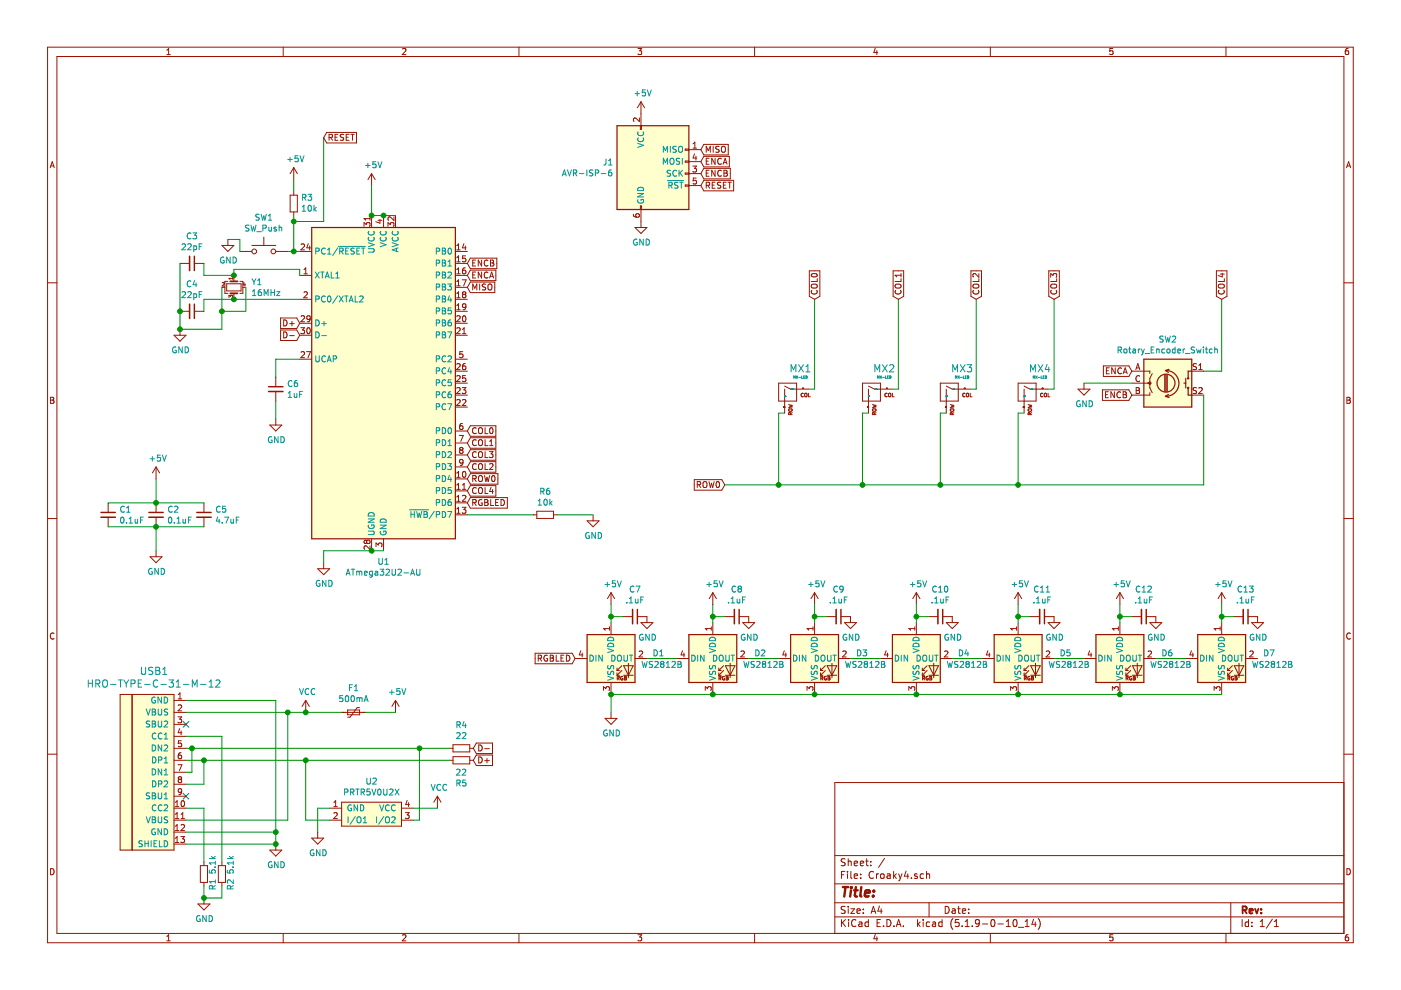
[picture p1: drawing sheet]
EESchema Schematic File Version 4
EELAYER 30 0
EELAYER END
$Descr A4 11693 8268
encoding utf-8
Sheet 1 1
Title ""
Date ""
Rev ""
Comp ""
Comment1 ""
Comment2 ""
Comment3 ""
Comment4 ""
$EndDescr
$Comp
L power:+5V #PWR012
U 1 1
P 3100 1550
F 0 "#PWR012" H 3100 1400 50  0001 C CNN
F 1 "+5V" H 3115 1723 50  0000 C CNN
F 2 "" H 3100 1550 50  0001 C CNN
F 3 "" H 3100 1550 50  0001 C CNN
	1    3100 1550
	1    0    0    -1  
$EndComp
Wire Wire Line
	3100 1800 3100 1550
$Comp
L power:GND #PWR011
U 1 1
P 2700 4700
F 0 "#PWR011" H 2700 4450 50  0001 C CNN
F 1 "GND" H 2705 4527 50  0000 C CNN
F 2 "" H 2700 4700 50  0001 C CNN
F 3 "" H 2700 4700 50  0001 C CNN
	1    2700 4700
	1    0    0    -1  
$EndComp
Wire Wire Line
	2700 4600 2700 4700
$Comp
L Device:R_Small R6
U 1 1
P 4550 4300
F 0 "R6" V 4354 4300 50  0000 C CNN
F 1 "10k" V 4445 4300 50  0000 C CNN
F 2 "Resistor_SMD:R_0805_2012Metric" H 4550 4300 50  0001 C CNN
F 3 "~" H 4550 4300 50  0001 C CNN
F 4 "C192906" V 4550 4300 50  0001 C CNN "LCSC"
	1    4550 4300
	0    1    1    0   
$EndComp
$Comp
L power:GND #PWR015
U 1 1
P 4950 4300
F 0 "#PWR015" H 4950 4050 50  0001 C CNN
F 1 "GND" H 4955 4127 50  0000 C CNN
F 2 "" H 4950 4300 50  0001 C CNN
F 3 "" H 4950 4300 50  0001 C CNN
	1    4950 4300
	1    0    0    -1  
$EndComp
Wire Wire Line
	4650 4300 4950 4300
$Comp
L Device:C_Small C6
U 1 1
P 2300 3250
F 0 "C6" H 2392 3296 50  0000 L CNN
F 1 "1uF" H 2392 3205 50  0000 L CNN
F 2 "Capacitor_SMD:C_0805_2012Metric" H 2300 3250 50  0001 C CNN
F 3 "~" H 2300 3250 50  0001 C CNN
F 4 "C126585" H 2300 3250 50  0001 C CNN "LCSC"
	1    2300 3250
	1    0    0    -1  
$EndComp
$Comp
L power:GND #PWR06
U 1 1
P 2300 3500
F 0 "#PWR06" H 2300 3250 50  0001 C CNN
F 1 "GND" H 2305 3327 50  0000 C CNN
F 2 "" H 2300 3500 50  0001 C CNN
F 3 "" H 2300 3500 50  0001 C CNN
	1    2300 3500
	1    0    0    -1  
$EndComp
Wire Wire Line
	2500 3000 2300 3000
Wire Wire Line
	2300 3000 2300 3150
Wire Wire Line
	2300 3350 2300 3500
$Comp
L Device:C_Small C5
U 1 1
P 1700 4300
F 0 "C5" H 1792 4346 50  0000 L CNN
F 1 "4.7uF" H 1792 4255 50  0000 L CNN
F 2 "Capacitor_SMD:C_0805_2012Metric" H 1700 4300 50  0001 C CNN
F 3 "~" H 1700 4300 50  0001 C CNN
F 4 "C162421" H 1700 4300 50  0001 C CNN "LCSC"
	1    1700 4300
	1    0    0    -1  
$EndComp
$Comp
L Device:C_Small C2
U 1 1
P 1300 4300
F 0 "C2" H 1392 4346 50  0000 L CNN
F 1 "0.1uF" H 1392 4255 50  0000 L CNN
F 2 "Capacitor_SMD:C_0805_2012Metric" H 1300 4300 50  0001 C CNN
F 3 "~" H 1300 4300 50  0001 C CNN
F 4 "C112618" H 1300 4300 50  0001 C CNN "LCSC"
	1    1300 4300
	1    0    0    -1  
$EndComp
$Comp
L power:+5V #PWR01
U 1 1
P 1300 4000
F 0 "#PWR01" H 1300 3850 50  0001 C CNN
F 1 "+5V" H 1315 4173 50  0000 C CNN
F 2 "" H 1300 4000 50  0001 C CNN
F 3 "" H 1300 4000 50  0001 C CNN
	1    1300 4000
	1    0    0    -1  
$EndComp
Wire Wire Line
	1300 4200 1300 4000
Wire Wire Line
	2500 2500 1950 2500
$Comp
L Device:C_Small C4
U 1 1
P 1600 2600
F 0 "C4" V 1371 2600 50  0000 C CNN
F 1 "22pF" V 1462 2600 50  0000 C CNN
F 2 "Capacitor_SMD:C_0805_2012Metric" H 1600 2600 50  0001 C CNN
F 3 "~" H 1600 2600 50  0001 C CNN
F 4 "C393683" V 1600 2600 50  0001 C CNN "LCSC"
	1    1600 2600
	0    1    1    0   
$EndComp
$Comp
L Device:C_Small C3
U 1 1
P 1600 2200
F 0 "C3" V 1371 2200 50  0000 C CNN
F 1 "22pF" V 1462 2200 50  0000 C CNN
F 2 "Capacitor_SMD:C_0805_2012Metric" H 1600 2200 50  0001 C CNN
F 3 "~" H 1600 2200 50  0001 C CNN
F 4 "C393683" V 1600 2200 50  0001 C CNN "LCSC"
	1    1600 2200
	0    1    1    0   
$EndComp
$Comp
L power:GND #PWR03
U 1 1
P 1500 2750
F 0 "#PWR03" H 1500 2500 50  0001 C CNN
F 1 "GND" H 1505 2577 50  0000 C CNN
F 2 "" H 1500 2750 50  0001 C CNN
F 3 "" H 1500 2750 50  0001 C CNN
	1    1500 2750
	1    0    0    -1  
$EndComp
Wire Wire Line
	1500 2200 1500 2600
Connection ~ 1500 2600
Wire Wire Line
	1500 2600 1500 2750
Wire Wire Line
	1700 2300 1700 2200
Wire Wire Line
	1950 2500 1700 2500
Wire Wire Line
	1700 2500 1700 2600
Connection ~ 1950 2500
Wire Wire Line
	1850 2400 1850 2600
Wire Wire Line
	1850 2750 1500 2750
Connection ~ 1500 2750
Wire Wire Line
	2050 2400 2050 2600
Wire Wire Line
	2050 2600 1850 2600
Connection ~ 1850 2600
Wire Wire Line
	1850 2600 1850 2750
$Comp
L Switch:SW_Push SW1
U 1 1
P 2200 2100
F 0 "SW1" H 2200 2385 50  0000 C CNN
F 1 "SW_Push" H 2200 2294 50  0000 C CNN
F 2 "random-keyboard-parts:SKQG-1155865" H 2200 2300 50  0001 C CNN
F 3 "~" H 2200 2300 50  0001 C CNN
F 4 "C221929" H 2200 2100 50  0001 C CNN "LCSC"
	1    2200 2100
	1    0    0    -1  
$EndComp
$Comp
L power:GND #PWR05
U 1 1
P 1900 2000
F 0 "#PWR05" H 1900 1750 50  0001 C CNN
F 1 "GND" H 1905 1827 50  0000 C CNN
F 2 "" H 1900 2000 50  0001 C CNN
F 3 "" H 1900 2000 50  0001 C CNN
	1    1900 2000
	1    0    0    -1  
$EndComp
Wire Wire Line
	2000 2100 2000 2000
Wire Wire Line
	2000 2000 1900 2000
Wire Wire Line
	2500 2100 2450 2100
$Comp
L Device:R_Small R3
U 1 1
P 2450 1700
F 0 "R3" H 2391 1654 50  0000 R CNN
F 1 "10k" H 2391 1745 50  0000 R CNN
F 2 "Resistor_SMD:R_0805_2012Metric" H 2450 1700 50  0001 C CNN
F 3 "~" H 2450 1700 50  0001 C CNN
F 4 "C192906" H 2450 1700 50  0001 C CNN "LCSC"
	1    2450 1700
	-1   0    0    1   
$EndComp
Wire Wire Line
	2450 2100 2450 1850
Connection ~ 2450 2100
Wire Wire Line
	2450 2100 2400 2100
$Comp
L power:+5V #PWR08
U 1 1
P 2450 1500
F 0 "#PWR08" H 2450 1350 50  0001 C CNN
F 1 "+5V" H 2465 1673 50  0000 C CNN
F 2 "" H 2450 1500 50  0001 C CNN
F 3 "" H 2450 1500 50  0001 C CNN
	1    2450 1500
	1    0    0    -1  
$EndComp
Wire Wire Line
	2450 1500 2450 1600
Text GLabel 2500 2700 0    50   Input ~ 0
D+
Text GLabel 2500 2800 0    50   Input ~ 0
D-
$Comp
L Type-C:HRO-TYPE-C-31-M-12 USB1
U 1 1
P 1450 6400
F 0 "USB1" H 1283 7197 60  0000 C CNN
F 1 "HRO-TYPE-C-31-M-12" H 1283 7091 60  0000 C CNN
F 2 "Keebio-Parts:HRO-TYPE-C-31-M-12-Assembly" H 1450 6400 60  0001 C CNN
F 3 "" H 1450 6400 60  0001 C CNN
F 4 "C165948" H 1450 6400 50  0001 C CNN "LCSC"
	1    1450 6400
	1    0    0    -1  
$EndComp
$Comp
L power:GND #PWR07
U 1 1
P 2300 7050
F 0 "#PWR07" H 2300 6800 50  0001 C CNN
F 1 "GND" H 2305 6877 50  0000 C CNN
F 2 "" H 2300 7050 50  0001 C CNN
F 3 "" H 2300 7050 50  0001 C CNN
	1    2300 7050
	1    0    0    -1  
$EndComp
Wire Wire Line
	2300 5850 2300 6950
Wire Wire Line
	1550 6950 2300 6950
Connection ~ 2300 6950
Wire Wire Line
	2300 6950 2300 7050
Connection ~ 2300 7050
$Comp
L power:GND #PWR04
U 1 1
P 1700 7500
F 0 "#PWR04" H 1700 7250 50  0001 C CNN
F 1 "GND" H 1705 7327 50  0000 C CNN
F 2 "" H 1700 7500 50  0001 C CNN
F 3 "" H 1700 7500 50  0001 C CNN
	1    1700 7500
	1    0    0    -1  
$EndComp
Wire Wire Line
	1550 7050 2300 7050
$Comp
L Device:R_Small R1
U 1 1
P 1700 7300
F 0 "R1" V 1771 7264 50  0000 R CNN
F 1 "5.1k" V 1771 7294 50  0000 L CNN
F 2 "Resistor_SMD:R_0805_2012Metric" H 1700 7300 50  0001 R CNN
F 3 "~" H 1700 7300 50  0001 C CNN
F 4 "C413697" V 1700 7300 50  0001 C CNN "LCSC"
	1    1700 7300
	1    0    0    -1  
$EndComp
$Comp
L Device:R_Small R2
U 1 1
P 1850 7300
F 0 "R2" V 1921 7264 50  0000 R CNN
F 1 "5.1k" V 1921 7294 50  0000 L CNN
F 2 "Resistor_SMD:R_0805_2012Metric" H 1850 7300 50  0001 R CNN
F 3 "~" H 1850 7300 50  0001 C CNN
F 4 "C413697" V 1850 7300 50  0001 C CNN "LCSC"
	1    1850 7300
	1    0    0    -1  
$EndComp
Wire Wire Line
	1550 6150 1850 6150
Wire Wire Line
	1850 6150 1850 7200
Wire Wire Line
	1850 7500 1700 7500
Wire Wire Line
	1850 7400 1850 7500
Wire Wire Line
	1550 6750 1700 6750
Wire Wire Line
	1700 6750 1700 7200
Wire Wire Line
	1700 7400 1700 7500
Connection ~ 1700 7500
$Comp
L power:VCC #PWR09
U 1 1
P 2550 5950
F 0 "#PWR09" H 2550 5800 50  0001 C CNN
F 1 "VCC" H 2565 6123 50  0000 C CNN
F 2 "" H 2550 5950 50  0001 C CNN
F 3 "" H 2550 5950 50  0001 C CNN
	1    2550 5950
	1    0    0    -1  
$EndComp
$Comp
L Device:Polyfuse_Small F1
U 1 1
P 2950 5950
F 0 "F1" V 2745 5950 50  0000 C CNN
F 1 "500mA" V 2836 5950 50  0000 C CNN
F 2 "Fuse:Fuse_1206_3216Metric" H 3000 5750 50  0001 L CNN
F 3 "~" H 2950 5950 50  0001 C CNN
F 4 "C207149" V 2950 5950 50  0001 C CNN "LCSC"
	1    2950 5950
	0    1    1    0   
$EndComp
$Comp
L power:+5V #PWR013
U 1 1
P 3300 5950
F 0 "#PWR013" H 3300 5800 50  0001 C CNN
F 1 "+5V" H 3315 6123 50  0000 C CNN
F 2 "" H 3300 5950 50  0001 C CNN
F 3 "" H 3300 5950 50  0001 C CNN
	1    3300 5950
	1    0    0    -1  
$EndComp
Wire Wire Line
	1550 5850 2300 5850
Wire Wire Line
	1550 5950 2400 5950
Wire Wire Line
	3050 5950 3300 5950
Connection ~ 2550 5950
Wire Wire Line
	2550 5950 2850 5950
Wire Wire Line
	1550 6850 2400 6850
Wire Wire Line
	2400 6850 2400 5950
Connection ~ 2400 5950
Wire Wire Line
	2400 5950 2550 5950
Wire Wire Line
	1550 6250 1600 6250
Wire Wire Line
	1550 6350 1700 6350
Wire Wire Line
	1550 6550 1700 6550
Wire Wire Line
	1700 6550 1700 6350
Connection ~ 1700 6350
Wire Wire Line
	1700 6350 2550 6350
Wire Wire Line
	1550 6450 1600 6450
Wire Wire Line
	1600 6450 1600 6250
Connection ~ 1600 6250
Wire Wire Line
	1600 6250 3500 6250
NoConn ~ 1550 6050
NoConn ~ 1550 6650
$Comp
L Device:R_Small R4
U 1 1
P 3850 6250
F 0 "R4" V 3654 6250 50  0000 C CNN
F 1 "22" V 3745 6250 50  0000 C CNN
F 2 "Resistor_SMD:R_0805_2012Metric" H 3850 6250 50  0001 C CNN
F 3 "~" H 3850 6250 50  0001 C CNN
F 4 "C150390" V 3850 6250 50  0001 C CNN "LCSC"
	1    3850 6250
	0    1    1    0   
$EndComp
$Comp
L Device:R_Small R5
U 1 1
P 3850 6350
F 0 "R5" V 3654 6350 50  0000 C CNN
F 1 "22" V 3745 6350 50  0000 C CNN
F 2 "Resistor_SMD:R_0805_2012Metric" H 3850 6350 50  0001 C CNN
F 3 "~" H 3850 6350 50  0001 C CNN
F 4 "C150390" V 3850 6350 50  0001 C CNN "LCSC"
	1    3850 6350
	0    -1   -1   0   
$EndComp
Text GLabel 3950 6250 2    50   Input ~ 0
D-
Text GLabel 3950 6350 2    50   Input ~ 0
D+
$Comp
L keebio:PRTR5V0U2X U2
U 1 1
P 3100 6800
F 0 "U2" H 3100 7075 50  0000 C CNN
F 1 "PRTR5V0U2X" H 3100 6984 50  0000 C CNN
F 2 "random-keyboard-parts:SOT143B" H 3050 6900 50  0001 C CNN
F 3 "" H 3050 6900 50  0001 C CNN
F 4 "C12333" H 3100 6800 50  0001 C CNN "LCSC"
	1    3100 6800
	1    0    0    -1  
$EndComp
$Comp
L power:GND #PWR010
U 1 1
P 2650 6950
F 0 "#PWR010" H 2650 6700 50  0001 C CNN
F 1 "GND" H 2655 6777 50  0000 C CNN
F 2 "" H 2650 6950 50  0001 C CNN
F 3 "" H 2650 6950 50  0001 C CNN
	1    2650 6950
	1    0    0    -1  
$EndComp
$Comp
L power:VCC #PWR014
U 1 1
P 3650 6750
F 0 "#PWR014" H 3650 6600 50  0001 C CNN
F 1 "VCC" H 3665 6923 50  0000 C CNN
F 2 "" H 3650 6750 50  0001 C CNN
F 3 "" H 3650 6750 50  0001 C CNN
	1    3650 6750
	1    0    0    -1  
$EndComp
Wire Wire Line
	2750 6750 2650 6750
Wire Wire Line
	2650 6750 2650 6950
Wire Wire Line
	3450 6750 3650 6750
Wire Wire Line
	3450 6850 3500 6850
Wire Wire Line
	3500 6850 3500 6250
Connection ~ 3500 6250
Wire Wire Line
	3500 6250 3750 6250
Wire Wire Line
	2750 6850 2550 6850
Wire Wire Line
	2550 6850 2550 6350
Connection ~ 2550 6350
Wire Wire Line
	2550 6350 3750 6350
$Comp
L MX_Alps_Hybrid:MX-NoLED MX1
U 1 1
P 6600 3300
F 0 "MX1" H 6682 3524 60  0000 C CNN
F 1 "MX-LED" H 6682 3450 20  0000 C CNN
F 2 "MX_Only:MXOnly-1U-NoLED" H 5975 3275 60  0001 C CNN
F 3 "" H 5975 3275 60  0001 C CNN
	1    6600 3300
	1    0    0    -1  
$EndComp
$Comp
L MX_Alps_Hybrid:MX-NoLED MX2
U 1 1
P 7300 3300
F 0 "MX2" H 7382 3524 60  0000 C CNN
F 1 "MX-LED" H 7382 3450 20  0000 C CNN
F 2 "MX_Only:MXOnly-1U-NoLED" H 6675 3275 60  0001 C CNN
F 3 "" H 6675 3275 60  0001 C CNN
	1    7300 3300
	1    0    0    -1  
$EndComp
$Comp
L MX_Alps_Hybrid:MX-NoLED MX3
U 1 1
P 7950 3300
F 0 "MX3" H 8032 3524 60  0000 C CNN
F 1 "MX-LED" H 8032 3450 20  0000 C CNN
F 2 "MX_Only:MXOnly-1U-NoLED" H 7325 3275 60  0001 C CNN
F 3 "" H 7325 3275 60  0001 C CNN
	1    7950 3300
	1    0    0    -1  
$EndComp
Wire Wire Line
	6750 3250 6800 3250
Wire Wire Line
	6800 3250 6800 2500
Wire Wire Line
	7450 3250 7500 3250
Wire Wire Line
	7500 3250 7500 2500
Wire Wire Line
	8100 3250 8150 3250
Wire Wire Line
	8150 3250 8150 2500
Wire Wire Line
	6550 3450 6500 3450
Wire Wire Line
	7250 3450 7200 3450
Wire Wire Line
	7900 3450 7850 3450
Wire Wire Line
	7850 4050 7200 4050
Connection ~ 6500 4050
Wire Wire Line
	6500 4050 6050 4050
Connection ~ 7200 4050
Wire Wire Line
	7200 4050 6500 4050
Text GLabel 6800 2500 1    50   Input ~ 0
COL0
Text GLabel 7500 2500 1    50   Input ~ 0
COL1
Text GLabel 8150 2500 1    50   Input ~ 0
COL2
Text GLabel 6050 4050 0    50   Input ~ 0
ROW0
Wire Wire Line
	6500 3450 6500 4050
Wire Wire Line
	7200 3450 7200 4050
Wire Wire Line
	7850 3450 7850 4050
$Comp
L MX_Alps_Hybrid:MX-NoLED MX4
U 1 1
P 8600 3300
F 0 "MX4" H 8682 3524 60  0000 C CNN
F 1 "MX-LED" H 8682 3450 20  0000 C CNN
F 2 "MX_Only:MXOnly-1U-NoLED" H 7975 3275 60  0001 C CNN
F 3 "" H 7975 3275 60  0001 C CNN
	1    8600 3300
	1    0    0    -1  
$EndComp
Text GLabel 8800 2500 1    50   Input ~ 0
COL3
Wire Wire Line
	8800 2500 8800 3250
Wire Wire Line
	8800 3250 8750 3250
Wire Wire Line
	8550 3450 8500 3450
Wire Wire Line
	8500 3450 8500 4050
Wire Wire Line
	8500 4050 7850 4050
Connection ~ 7850 4050
$Comp
L Device:Rotary_Encoder_Switch SW2
U 1 1
P 9750 3200
F 0 "SW2" H 9750 3567 50  0000 C CNN
F 1 "Rotary_Encoder_Switch" H 9750 3476 50  0000 C CNN
F 2 "Keebio-Parts:RotaryEncoder_EC11" H 9600 3360 50  0001 C CNN
F 3 "~" H 9750 3460 50  0001 C CNN
	1    9750 3200
	1    0    0    -1  
$EndComp
Text GLabel 9450 3100 0    50   Input ~ 0
ENCA
Text GLabel 9450 3300 0    50   Input ~ 0
ENCB
$Comp
L power:GND #PWR029
U 1 1
P 9050 3200
F 0 "#PWR029" H 9050 2950 50  0001 C CNN
F 1 "GND" H 9055 3027 50  0000 C CNN
F 2 "" H 9050 3200 50  0001 C CNN
F 3 "" H 9050 3200 50  0001 C CNN
	1    9050 3200
	1    0    0    -1  
$EndComp
Wire Wire Line
	9050 3200 9450 3200
Connection ~ 8500 4050
Wire Wire Line
	3100 1800 3200 1800
Wire Wire Line
	2700 4600 3100 4600
$Comp
L MCU_Microchip_ATmega:ATmega32U2-AU U1
U 1 1
P 3200 3200
F 0 "U1" H 3200 1711 50  0000 C CNN
F 1 "ATmega32U2-AU" H 3200 1620 50  0000 C CNN
F 2 "Package_QFP:TQFP-32_7x7mm_P0.8mm" H 3200 3200 50  0001 C CIN
F 3 "http://ww1.microchip.com/downloads/en/DeviceDoc/doc7799.pdf" H 3200 3200 50  0001 C CNN
F 4 "C618733" H 3200 3200 50  0001 C CNN "LCSC"
	1    3200 3200
	1    0    0    -1  
$EndComp
Connection ~ 3100 1800
Connection ~ 3200 1800
Wire Wire Line
	3200 1800 3300 1800
Connection ~ 3100 4600
Wire Wire Line
	3100 4600 3200 4600
$Comp
L Device:C_Small C1
U 1 1
P 900 4300
F 0 "C1" H 992 4346 50  0000 L CNN
F 1 "0.1uF" H 992 4255 50  0000 L CNN
F 2 "Capacitor_SMD:C_0805_2012Metric" H 900 4300 50  0001 C CNN
F 3 "~" H 900 4300 50  0001 C CNN
F 4 "C112618" H 900 4300 50  0001 C CNN "LCSC"
	1    900  4300
	1    0    0    -1  
$EndComp
Wire Wire Line
	1300 4200 900  4200
Connection ~ 1300 4200
Wire Wire Line
	900  4400 1300 4400
Connection ~ 1300 4400
$Comp
L LED:WS2812B D1
U 1 1
P 5100 5500
F 0 "D1" H 5444 5546 50  0000 L CNN
F 1 "WS2812B" H 5350 5450 50  0000 L CNN
F 2 "LED_SMD:LED_WS2812B_PLCC4_5.0x5.0mm_P3.2mm" H 5150 5200 50  0001 L TNN
F 3 "https://cdn-shop.adafruit.com/datasheets/WS2812B.pdf" H 5200 5125 50  0001 L TNN
	1    5100 5500
	1    0    0    -1  
$EndComp
$Comp
L LED:WS2812B D2
U 1 1
P 5950 5500
F 0 "D2" H 6294 5546 50  0000 L CNN
F 1 "WS2812B" H 6200 5450 50  0000 L CNN
F 2 "LED_SMD:LED_WS2812B_PLCC4_5.0x5.0mm_P3.2mm" H 6000 5200 50  0001 L TNN
F 3 "https://cdn-shop.adafruit.com/datasheets/WS2812B.pdf" H 6050 5125 50  0001 L TNN
	1    5950 5500
	1    0    0    -1  
$EndComp
$Comp
L LED:WS2812B D3
U 1 1
P 6800 5500
F 0 "D3" H 7144 5546 50  0000 L CNN
F 1 "WS2812B" H 7050 5450 50  0000 L CNN
F 2 "LED_SMD:LED_WS2812B_PLCC4_5.0x5.0mm_P3.2mm" H 6850 5200 50  0001 L TNN
F 3 "https://cdn-shop.adafruit.com/datasheets/WS2812B.pdf" H 6900 5125 50  0001 L TNN
	1    6800 5500
	1    0    0    -1  
$EndComp
Text GLabel 4800 5500 0    50   Input ~ 0
RGBLED
$Comp
L power:+5V #PWR016
U 1 1
P 5100 5050
F 0 "#PWR016" H 5100 4900 50  0001 C CNN
F 1 "+5V" H 5115 5223 50  0000 C CNN
F 2 "" H 5100 5050 50  0001 C CNN
F 3 "" H 5100 5050 50  0001 C CNN
	1    5100 5050
	1    0    0    -1  
$EndComp
$Comp
L power:GND #PWR017
U 1 1
P 5100 5950
F 0 "#PWR017" H 5100 5700 50  0001 C CNN
F 1 "GND" H 5105 5777 50  0000 C CNN
F 2 "" H 5100 5950 50  0001 C CNN
F 3 "" H 5100 5950 50  0001 C CNN
	1    5100 5950
	1    0    0    -1  
$EndComp
Wire Wire Line
	5100 5050 5100 5150
Wire Wire Line
	5100 5950 5100 5800
$Comp
L Device:Crystal_GND24_Small Y1
U 1 1
P 1950 2400
F 0 "Y1" V 1904 2544 50  0000 L CNN
F 1 "16MHz" V 1995 2544 50  0000 L CNN
F 2 "Crystal:Crystal_SMD_3225-4Pin_3.2x2.5mm" H 1950 2400 50  0001 C CNN
F 3 "~" H 1950 2400 50  0001 C CNN
F 4 "C254368" V 1950 2400 50  0001 C CNN "LCSC"
	1    1950 2400
	0    1    1    0   
$EndComp
Wire Wire Line
	1300 4200 1700 4200
Wire Wire Line
	1300 4400 1300 4600
$Comp
L power:GND #PWR02
U 1 1
P 1300 4600
F 0 "#PWR02" H 1300 4350 50  0001 C CNN
F 1 "GND" H 1305 4427 50  0000 C CNN
F 2 "" H 1300 4600 50  0001 C CNN
F 3 "" H 1300 4600 50  0001 C CNN
	1    1300 4600
	1    0    0    -1  
$EndComp
Wire Wire Line
	1300 4400 1700 4400
Text GLabel 10200 2500 1    50   Input ~ 0
COL4
Wire Wire Line
	10200 3100 10050 3100
Wire Wire Line
	10200 2500 10200 3100
Wire Wire Line
	10050 3300 10050 4050
Wire Wire Line
	8500 4050 10050 4050
$Comp
L power:+5V #PWR021
U 1 1
P 5950 5050
F 0 "#PWR021" H 5950 4900 50  0001 C CNN
F 1 "+5V" H 5965 5223 50  0000 C CNN
F 2 "" H 5950 5050 50  0001 C CNN
F 3 "" H 5950 5050 50  0001 C CNN
	1    5950 5050
	1    0    0    -1  
$EndComp
$Comp
L power:+5V #PWR023
U 1 1
P 6800 5050
F 0 "#PWR023" H 6800 4900 50  0001 C CNN
F 1 "+5V" H 6815 5223 50  0000 C CNN
F 2 "" H 6800 5050 50  0001 C CNN
F 3 "" H 6800 5050 50  0001 C CNN
	1    6800 5050
	1    0    0    -1  
$EndComp
Wire Wire Line
	5950 5200 5950 5150
Wire Wire Line
	6800 5200 6800 5150
$Comp
L Device:C_Small C7
U 1 1
P 5300 5150
F 0 "C7" V 5071 5150 50  0000 C CNN
F 1 ".1uF" V 5162 5150 50  0000 C CNN
F 2 "Capacitor_SMD:C_0805_2012Metric" H 5300 5150 50  0001 C CNN
F 3 "~" H 5300 5150 50  0001 C CNN
F 4 "C112618" V 5300 5150 50  0001 C CNN "LCSC"
	1    5300 5150
	0    1    1    0   
$EndComp
Wire Wire Line
	5100 5150 5200 5150
Connection ~ 5100 5150
Wire Wire Line
	5100 5150 5100 5200
$Comp
L power:GND #PWR020
U 1 1
P 5400 5150
F 0 "#PWR020" H 5400 4900 50  0001 C CNN
F 1 "GND" H 5405 4977 50  0000 C CNN
F 2 "" H 5400 5150 50  0001 C CNN
F 3 "" H 5400 5150 50  0001 C CNN
	1    5400 5150
	1    0    0    -1  
$EndComp
$Comp
L Device:C_Small C8
U 1 1
P 6150 5150
F 0 "C8" V 5921 5150 50  0000 C CNN
F 1 ".1uF" V 6012 5150 50  0000 C CNN
F 2 "Capacitor_SMD:C_0805_2012Metric" H 6150 5150 50  0001 C CNN
F 3 "~" H 6150 5150 50  0001 C CNN
F 4 "C112618" V 6150 5150 50  0001 C CNN "LCSC"
	1    6150 5150
	0    1    1    0   
$EndComp
$Comp
L power:GND #PWR022
U 1 1
P 6250 5150
F 0 "#PWR022" H 6250 4900 50  0001 C CNN
F 1 "GND" H 6255 4977 50  0000 C CNN
F 2 "" H 6250 5150 50  0001 C CNN
F 3 "" H 6250 5150 50  0001 C CNN
	1    6250 5150
	1    0    0    -1  
$EndComp
$Comp
L Device:C_Small C9
U 1 1
P 7000 5150
F 0 "C9" V 6771 5150 50  0000 C CNN
F 1 ".1uF" V 6862 5150 50  0000 C CNN
F 2 "Capacitor_SMD:C_0805_2012Metric" H 7000 5150 50  0001 C CNN
F 3 "~" H 7000 5150 50  0001 C CNN
F 4 "C112618" V 7000 5150 50  0001 C CNN "LCSC"
	1    7000 5150
	0    1    1    0   
$EndComp
$Comp
L power:GND #PWR024
U 1 1
P 7100 5150
F 0 "#PWR024" H 7100 4900 50  0001 C CNN
F 1 "GND" H 7105 4977 50  0000 C CNN
F 2 "" H 7100 5150 50  0001 C CNN
F 3 "" H 7100 5150 50  0001 C CNN
	1    7100 5150
	1    0    0    -1  
$EndComp
Wire Wire Line
	6800 5150 6900 5150
Connection ~ 6800 5150
Wire Wire Line
	6800 5150 6800 5050
Wire Wire Line
	5950 5150 6050 5150
Connection ~ 5950 5150
Wire Wire Line
	5950 5150 5950 5050
Text GLabel 3900 4000 2    50   Input ~ 0
ROW0
Text GLabel 3900 3600 2    50   Input ~ 0
COL0
Text GLabel 3900 3700 2    50   Input ~ 0
COL1
Wire Wire Line
	3900 4300 4450 4300
Text GLabel 3900 3900 2    50   Input ~ 0
COL2
Text GLabel 3900 3800 2    50   Input ~ 0
COL3
Text GLabel 3900 4200 2    50   Input ~ 0
RGBLED
$Comp
L Connector:AVR-ISP-6 J1
U 1 1
P 5450 1450
F 0 "J1" H 5121 1546 50  0000 R CNN
F 1 "AVR-ISP-6" H 5121 1455 50  0000 R CNN
F 2 "random-keyboard-parts:Reset_Pretty-Mask" V 5200 1500 50  0001 C CNN
F 3 " ~" H 4175 900 50  0001 C CNN
	1    5450 1450
	1    0    0    -1  
$EndComp
$Comp
L power:GND #PWR019
U 1 1
P 5350 1850
F 0 "#PWR019" H 5350 1600 50  0001 C CNN
F 1 "GND" H 5355 1677 50  0000 C CNN
F 2 "" H 5350 1850 50  0001 C CNN
F 3 "" H 5350 1850 50  0001 C CNN
	1    5350 1850
	1    0    0    -1  
$EndComp
Text GLabel 5850 1250 2    50   Input ~ 0
MISO
Text GLabel 3900 2400 2    50   Input ~ 0
MISO
$Comp
L power:+5V #PWR018
U 1 1
P 5350 950
F 0 "#PWR018" H 5350 800 50  0001 C CNN
F 1 "+5V" H 5365 1123 50  0000 C CNN
F 2 "" H 5350 950 50  0001 C CNN
F 3 "" H 5350 950 50  0001 C CNN
	1    5350 950 
	1    0    0    -1  
$EndComp
Text GLabel 5850 1550 2    50   Input ~ 0
RESET
Text GLabel 2700 1150 2    50   Input ~ 0
RESET
Wire Wire Line
	2450 1850 2700 1850
Wire Wire Line
	2700 1850 2700 1150
Connection ~ 2450 1850
Wire Wire Line
	2450 1850 2450 1800
Wire Wire Line
	1950 2300 1950 2250
Wire Wire Line
	1950 2250 2500 2250
Wire Wire Line
	2500 2250 2500 2300
Wire Wire Line
	1700 2300 1950 2300
Connection ~ 1950 2300
Text GLabel 3900 4100 2    50   Input ~ 0
COL4
Text GLabel 3900 2300 2    50   Input ~ 0
ENCA
Text GLabel 3900 2200 2    50   Input ~ 0
ENCB
Text GLabel 5850 1450 2    50   Input ~ 0
ENCB
Text GLabel 5850 1350 2    50   Input ~ 0
ENCA
Wire Wire Line
	8500 5150 8500 5050
Connection ~ 8500 5150
Wire Wire Line
	8500 5150 8600 5150
$Comp
L power:GND #PWR028
U 1 1
P 8800 5150
F 0 "#PWR028" H 8800 4900 50  0001 C CNN
F 1 "GND" H 8805 4977 50  0000 C CNN
F 2 "" H 8800 5150 50  0001 C CNN
F 3 "" H 8800 5150 50  0001 C CNN
	1    8800 5150
	1    0    0    -1  
$EndComp
$Comp
L Device:C_Small C11
U 1 1
P 8700 5150
F 0 "C11" V 8471 5150 50  0000 C CNN
F 1 ".1uF" V 8562 5150 50  0000 C CNN
F 2 "Capacitor_SMD:C_0805_2012Metric" H 8700 5150 50  0001 C CNN
F 3 "~" H 8700 5150 50  0001 C CNN
F 4 "C112618" V 8700 5150 50  0001 C CNN "LCSC"
	1    8700 5150
	0    1    1    0   
$EndComp
Wire Wire Line
	8500 5200 8500 5150
$Comp
L power:+5V #PWR027
U 1 1
P 8500 5050
F 0 "#PWR027" H 8500 4900 50  0001 C CNN
F 1 "+5V" H 8515 5223 50  0000 C CNN
F 2 "" H 8500 5050 50  0001 C CNN
F 3 "" H 8500 5050 50  0001 C CNN
	1    8500 5050
	1    0    0    -1  
$EndComp
$Comp
L LED:WS2812B D5
U 1 1
P 8500 5500
F 0 "D5" H 8844 5546 50  0000 L CNN
F 1 "WS2812B" H 8750 5450 50  0000 L CNN
F 2 "Keebio-Parts:WS2812B_flipped" H 8550 5200 50  0001 L TNN
F 3 "https://cdn-shop.adafruit.com/datasheets/WS2812B.pdf" H 8600 5125 50  0001 L TNN
	1    8500 5500
	1    0    0    -1  
$EndComp
Wire Wire Line
	7650 5150 7650 5050
Connection ~ 7650 5150
Wire Wire Line
	7650 5150 7750 5150
$Comp
L power:GND #PWR026
U 1 1
P 7950 5150
F 0 "#PWR026" H 7950 4900 50  0001 C CNN
F 1 "GND" H 7955 4977 50  0000 C CNN
F 2 "" H 7950 5150 50  0001 C CNN
F 3 "" H 7950 5150 50  0001 C CNN
	1    7950 5150
	1    0    0    -1  
$EndComp
$Comp
L Device:C_Small C10
U 1 1
P 7850 5150
F 0 "C10" V 7621 5150 50  0000 C CNN
F 1 ".1uF" V 7712 5150 50  0000 C CNN
F 2 "Capacitor_SMD:C_0805_2012Metric" H 7850 5150 50  0001 C CNN
F 3 "~" H 7850 5150 50  0001 C CNN
F 4 "C112618" V 7850 5150 50  0001 C CNN "LCSC"
	1    7850 5150
	0    1    1    0   
$EndComp
Wire Wire Line
	7650 5200 7650 5150
$Comp
L power:+5V #PWR025
U 1 1
P 7650 5050
F 0 "#PWR025" H 7650 4900 50  0001 C CNN
F 1 "+5V" H 7665 5223 50  0000 C CNN
F 2 "" H 7650 5050 50  0001 C CNN
F 3 "" H 7650 5050 50  0001 C CNN
	1    7650 5050
	1    0    0    -1  
$EndComp
Wire Wire Line
	9350 5150 9350 5050
Connection ~ 9350 5150
Wire Wire Line
	9350 5150 9450 5150
$Comp
L power:GND #PWR031
U 1 1
P 9650 5150
F 0 "#PWR031" H 9650 4900 50  0001 C CNN
F 1 "GND" H 9655 4977 50  0000 C CNN
F 2 "" H 9650 5150 50  0001 C CNN
F 3 "" H 9650 5150 50  0001 C CNN
	1    9650 5150
	1    0    0    -1  
$EndComp
$Comp
L Device:C_Small C12
U 1 1
P 9550 5150
F 0 "C12" V 9321 5150 50  0000 C CNN
F 1 ".1uF" V 9412 5150 50  0000 C CNN
F 2 "Capacitor_SMD:C_0805_2012Metric" H 9550 5150 50  0001 C CNN
F 3 "~" H 9550 5150 50  0001 C CNN
F 4 "C112618" V 9550 5150 50  0001 C CNN "LCSC"
	1    9550 5150
	0    1    1    0   
$EndComp
Wire Wire Line
	9350 5200 9350 5150
$Comp
L power:+5V #PWR030
U 1 1
P 9350 5050
F 0 "#PWR030" H 9350 4900 50  0001 C CNN
F 1 "+5V" H 9365 5223 50  0000 C CNN
F 2 "" H 9350 5050 50  0001 C CNN
F 3 "" H 9350 5050 50  0001 C CNN
	1    9350 5050
	1    0    0    -1  
$EndComp
$Comp
L LED:WS2812B D6
U 1 1
P 9350 5500
F 0 "D6" H 9694 5546 50  0000 L CNN
F 1 "WS2812B" H 9600 5450 50  0000 L CNN
F 2 "Keebio-Parts:WS2812B_flipped" H 9400 5200 50  0001 L TNN
F 3 "https://cdn-shop.adafruit.com/datasheets/WS2812B.pdf" H 9450 5125 50  0001 L TNN
	1    9350 5500
	1    0    0    -1  
$EndComp
Wire Wire Line
	10200 5150 10200 5050
Connection ~ 10200 5150
Wire Wire Line
	10200 5150 10300 5150
$Comp
L power:GND #PWR033
U 1 1
P 10500 5150
F 0 "#PWR033" H 10500 4900 50  0001 C CNN
F 1 "GND" H 10505 4977 50  0000 C CNN
F 2 "" H 10500 5150 50  0001 C CNN
F 3 "" H 10500 5150 50  0001 C CNN
	1    10500 5150
	1    0    0    -1  
$EndComp
$Comp
L Device:C_Small C13
U 1 1
P 10400 5150
F 0 "C13" V 10171 5150 50  0000 C CNN
F 1 ".1uF" V 10262 5150 50  0000 C CNN
F 2 "Capacitor_SMD:C_0805_2012Metric" H 10400 5150 50  0001 C CNN
F 3 "~" H 10400 5150 50  0001 C CNN
F 4 "C112618" V 10400 5150 50  0001 C CNN "LCSC"
	1    10400 5150
	0    1    1    0   
$EndComp
Wire Wire Line
	10200 5200 10200 5150
$Comp
L power:+5V #PWR032
U 1 1
P 10200 5050
F 0 "#PWR032" H 10200 4900 50  0001 C CNN
F 1 "+5V" H 10215 5223 50  0000 C CNN
F 2 "" H 10200 5050 50  0001 C CNN
F 3 "" H 10200 5050 50  0001 C CNN
	1    10200 5050
	1    0    0    -1  
$EndComp
$Comp
L LED:WS2812B D7
U 1 1
P 10200 5500
F 0 "D7" H 10544 5546 50  0000 L CNN
F 1 "WS2812B" H 10450 5450 50  0000 L CNN
F 2 "Keebio-Parts:WS2812B_flipped" H 10250 5200 50  0001 L TNN
F 3 "https://cdn-shop.adafruit.com/datasheets/WS2812B.pdf" H 10300 5125 50  0001 L TNN
	1    10200 5500
	1    0    0    -1  
$EndComp
Wire Wire Line
	5400 5500 5650 5500
Wire Wire Line
	6250 5500 6500 5500
Wire Wire Line
	7100 5500 7350 5500
Wire Wire Line
	7950 5500 8200 5500
Wire Wire Line
	8800 5500 9050 5500
Wire Wire Line
	9650 5500 9900 5500
Wire Wire Line
	5100 5800 5950 5800
Connection ~ 5100 5800
Connection ~ 5950 5800
Wire Wire Line
	5950 5800 6800 5800
Connection ~ 6800 5800
Wire Wire Line
	6800 5800 7650 5800
Connection ~ 7650 5800
Wire Wire Line
	7650 5800 8500 5800
Connection ~ 8500 5800
Wire Wire Line
	8500 5800 9350 5800
Connection ~ 9350 5800
Wire Wire Line
	9350 5800 10200 5800
$Comp
L LED:WS2812B D4
U 1 1
P 7650 5500
F 0 "D4" H 7994 5546 50  0000 L CNN
F 1 "WS2812B" H 7900 5450 50  0000 L CNN
F 2 "Keebio-Parts:WS2812B_flipped" H 7700 5200 50  0001 L TNN
F 3 "https://cdn-shop.adafruit.com/datasheets/WS2812B.pdf" H 7750 5125 50  0001 L TNN
	1    7650 5500
	1    0    0    -1  
$EndComp
$EndSCHEMATC
